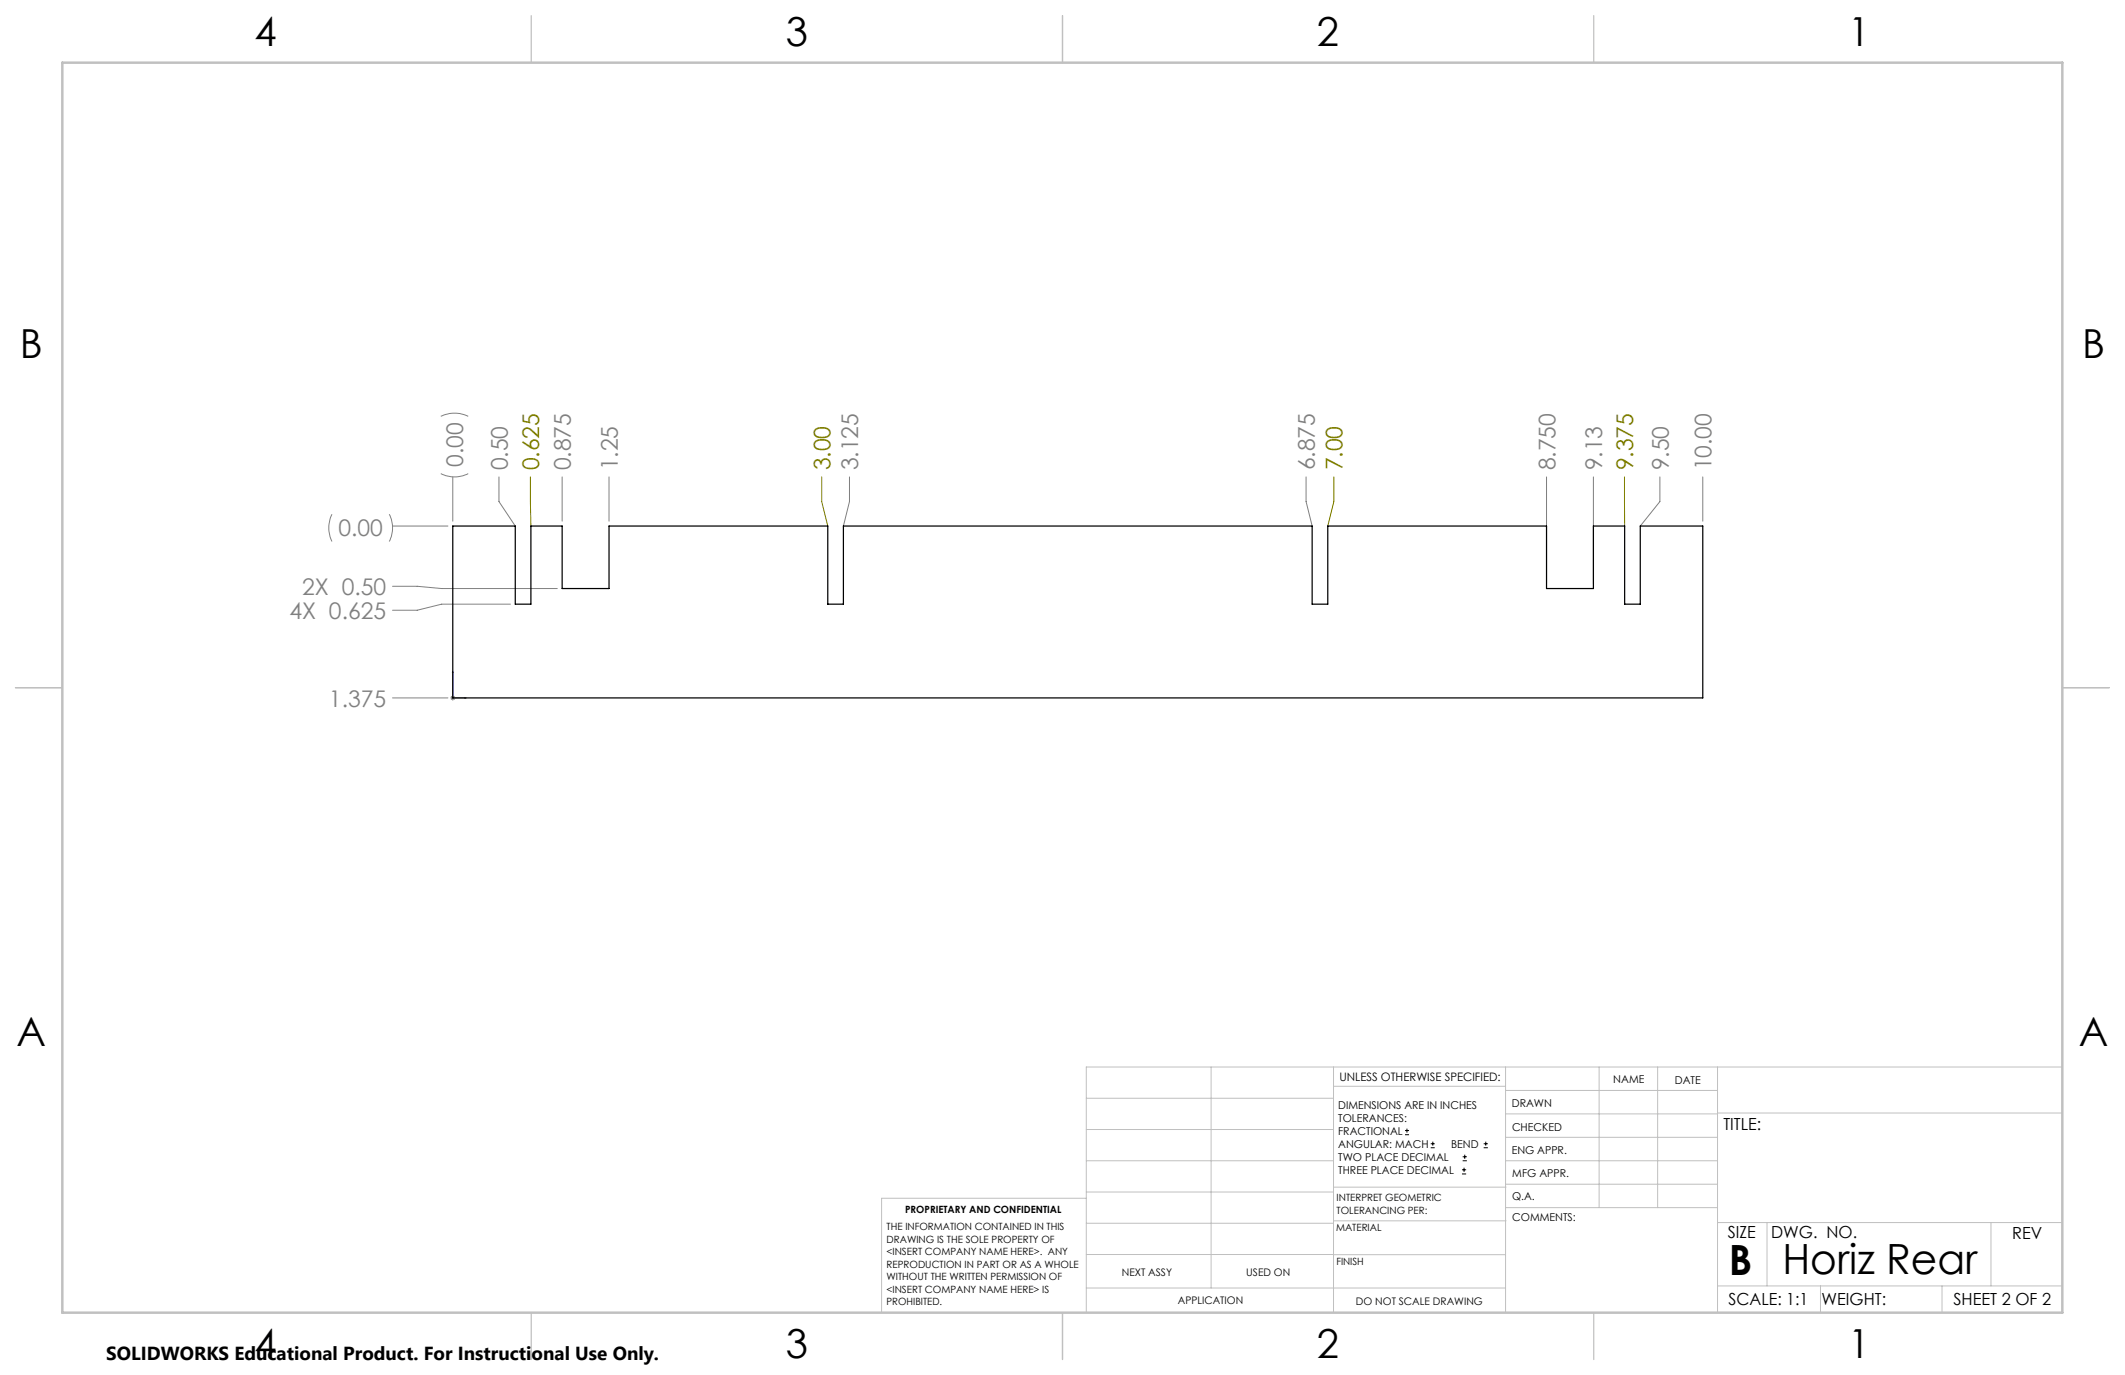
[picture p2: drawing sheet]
<svg xmlns="http://www.w3.org/2000/svg" width="432mm" height="279mm" viewBox="0 0 432 279" stroke-linecap="round" stroke-linejoin="round" font-family="sans-serif">
<g fill="none" stroke="#000" stroke-width=".2">
<path d="M285.5 230.6h.8M285.5 229.7h.8M285.9 229.3v.9M290.7 233.2h.8M290.7 232.4h.8M291.1 232v.8M297.1 238.5h.8M297.1 237.7h.8M297.2 235.9h.9M297.2 235.1h.9M297.5 237.3v.8M297.6 234.6v.9"/>
<path d="M301.5 233.2h.8M301.5 232.4h.8M301.9 232v.8"/>
</g>
<g fill="none" stroke="#808080" stroke-width=".2">
<path d="M89.6 96.2a6.1 6.1 0 0 0 5.5 0M89.6 84.6a6.4 6.4 0 0 1 5.5 0M92 96.9v9M101.4 96.9v5l3.3 5M114.2 96.9v9M123.8 96.9v9M172.6 96.9v5l-1.2 5M265.4 96.9v5l1.2 5M314.3 96.9v21.7M323.8 96.9v21.7M337.3 96.9v5l-4 5M346 96.9v9"/>
<path d="M67.5 104.5a6.4 6.4 0 0 0 0 5.5M79.1 104.5a6.1 6.1 0 0 1 0 5.5M79.8 106.9h11.2M79.8 119.1h5l4.9 .5h23.5M103.7 122.8h-14l-4.9 1.2h-5M79.8 141.8h11.2M91.5 141.8h1M91.7 141.5l.7 .7M92 141.3v1M92.4 141.5l-.7 .7"/>
</g>
<path d="M92 136.4v5.4h2.7M92 136.4l.1 .3h-.2zM94.4 141.7l.3 .1-.3 .1z" fill="none" stroke="#00f" stroke-width=".2"/>
<path d="M107.8 96.9l.1 10M167 96.9v5l1.2 5M271 96.9v5l-1.2 5M330.1 96.9v10" fill="none" stroke="#808000" stroke-width=".2"/>
<g fill="none" stroke="#c0c0c0" stroke-width=".2">
<path d="M246.1 216.8v44.9M271 216.8v49.9M305.9 216.8v49.9M324.9 216.8v28.6M336.8 216.8v28.6M349 216.8v49.9M419.1 216.8h-198.4v49.9M220.7 235.9h50.3M220.7 229.5h50.3M220.7 223.2h50.3M271 220.7h34.9M305.9 231.1h43.1"/>
<path d="M305.9 226.3h43.1M305.9 221.6h43.1M305.9 235.9h43.1M349 226.2h70.1M220.7 248.6h50.3M220.7 242.2h50.3M220.7 254.9h50.3M220.7 243.5h-41.6v23.2M271 255h34.9M271 248.1h35M271 241.2h35M305.9 240.6h43.1"/>
<path d="M306 245.4h43M349 248.4h70.1M359.1 248.4v12.9M404.6 248.4v12.9M220.7 261.7h85.2M349 261.3h70.1M369.9 261.3v5.4M394.6 261.3v5.4"/>
</g>
<path d="M108 3.2v9.5M215.9 3.2v9.5M323.8 3.2v9.5M3.1 139.7h9.6M419.1 139.7h9.5M108 266.7v9.6M215.9 266.7v9.6M323.8 266.7v9.6" fill="none" stroke="#c0c0c0" stroke-width=".25"/>
<path d="M12.7 12.7h406.4v254h-406.4z" fill="none" stroke="#c0c0c0" stroke-width=".5"/>
<path d="M94.4 141.7l.3 .1-.3 .1zM92 136.4l.1 .3h-.2z" fill="#00f"/>
<path d="M92 106.9h12.7v15.9h3.2v-15.9h6.3v12.7h9.6v-12.7h44.4v15.9h3.2v-15.9h95.2v15.9h3.2v-15.9h44.5v12.7h9.5v-12.7h6.3v15.9h3.2v-15.9h12.7v34.9h-254z" fill="none" stroke="#000" stroke-width=".25"/>
<g font-size="8.5">
<text x="351.3" y="259">B</text>
<text x="362.2" y="258.9">Horiz Rear</text>
</g>
<g font-size="8.1">
<text x="51.7" y="9.3">4</text>
<text x="159.7" y="9.3">3</text>
<text x="267.6" y="9.3">2</text>
<text x="375.6" y="9.3">1</text>
<text x="4" y="72.8">B</text>
<text x="423.1" y="72.8">B</text>
<text x="3.3" y="212.5">A</text>
<text x="422.4" y="212.5">A</text>
<text x="51.7" y="276">4</text>
<text x="159.7" y="276">3</text>
<text x="267.6" y="276">2</text>
<text x="375.6" y="276">1</text>
</g>
<g font-size="4.7" fill="#808080">
<text x="94.1" y="94.9" transform="rotate(-90 94.1 94.9)">0.00</text>
<text x="103.2" y="95.6" transform="rotate(-90 103.2 95.6)">0.50</text>
<text x="116" y="95.6" transform="rotate(-90 116 95.6)">0.875</text>
<text x="125.5" y="95.6" transform="rotate(-90 125.5 95.6)">1.25</text>
<text x="174.4" y="95.6" transform="rotate(-90 174.4 95.6)">3.125</text>
<text x="267.2" y="95.6" transform="rotate(-90 267.2 95.6)">6.875</text>
<text x="316" y="95.6" transform="rotate(-90 316 95.6)">8.750</text>
<text x="325.6" y="95.6" transform="rotate(-90 325.6 95.6)">9.13</text>
<text x="339.1" y="95.6" transform="rotate(-90 339.1 95.6)">9.50</text>
<text x="347.8" y="95.6" transform="rotate(-90 347.8 95.6)">10.00</text>
<text x="68.8" y="109">0.00</text>
<text x="58.8" y="125.7">4X 0.625</text>
<text x="61.4" y="120.9">2X 0.50</text>
<text x="66.9" y="143.6">1.375</text>
</g>
<g font-size="4.7" fill="#808000">
<text x="109.6" y="95.6" transform="rotate(-90 109.6 95.6)">0.625</text>
<text x="168.8" y="95.6" transform="rotate(-90 168.8 95.6)">3.00</text>
<text x="272.8" y="95.6" transform="rotate(-90 272.8 95.6)">7.00</text>
<text x="331.9" y="95.6" transform="rotate(-90 331.9 95.6)">9.375</text>
</g>
<text font-size="3.8" x="21.6" y="276.3">SOLIDWORKS Educational Product. For Instructional Use Only.</text>
<g font-size="3.4">
<text x="350.2" y="229.5">TITLE:</text>
<text x="351.1" y="251.6">SIZE</text>
<text x="359.9" y="251.6">DWG. NO.</text>
<text x="408.9" y="251.7">REV</text>
<text x="351.2" y="265.2">SCALE: 1:1</text>
<text x="370.1" y="265.3">WEIGHT:</text>
<text x="396.9" y="265.2">SHEET 2 OF 2</text>
</g>
<text font-size="2.4" x="272.2" y="219.7">UNLESS OTHERWISE SPECIFIED:</text>
<g font-size="2.2">
<text x="327.8" y="220.1">NAME</text>
<text x="340.3" y="220.2">DATE</text>
<text x="271.9" y="225.3">DIMENSIONS ARE IN INCHES</text>
<text x="271.9" y="227.9">TOLERANCES:</text>
<text x="307.2" y="224.9">DRAWN</text>
<text x="271.9" y="230.6">FRACTIONAL</text>
<text x="271.9" y="233.2">ANGULAR: MACH</text>
<text x="294.9" y="233.2">BEND</text>
<text x="307.3" y="229.8">CHECKED</text>
<text x="271.9" y="235.9">TWO PLACE DECIMAL</text>
<text x="271.9" y="238.5">THREE PLACE DECIMAL</text>
<text x="307.2" y="234.5">ENG APPR.</text>
<text x="307.3" y="239.2">MFG APPR.</text>
<text x="307.3" y="243.9">Q.A.</text>
<text x="307.3" y="248.1">COMMENTS:</text>
</g>
<g font-size="2.1">
<text x="227.9" y="259.2">NEXT ASSY</text>
<text x="253.3" y="259.2">USED ON</text>
<text x="239.3" y="265">APPLICATION</text>
<text x="275.5" y="265.1">DO NOT SCALE DRAWING</text>
</g>
<g font-size="2">
<text x="271.6" y="244.1">INTERPRET GEOMETRIC</text>
<text x="180.2" y="250">THE INFORMATION CONTAINED IN THIS</text>
<text x="183.9" y="246.4">PROPRIETARY AND CONFIDENTIAL</text>
<text x="271.5" y="250.2">MATERIAL</text>
<text x="271.6" y="246.6">TOLERANCING PER:</text>
<text x="180.2" y="252.5">DRAWING IS THE SOLE PROPERTY OF</text>
<text x="180.2" y="255.1">&lt;INSERT COMPANY NAME HERE&gt;. ANY</text>
<text x="180.2" y="257.6">REPRODUCTION IN PART OR AS A WHOLE</text>
<text x="271.5" y="257">FINISH</text>
<text x="180.2" y="260.1">WITHOUT THE WRITTEN PERMISSION OF</text>
<text x="180.2" y="262.6">&lt;INSERT COMPANY NAME HERE&gt; IS</text>
<text x="180.2" y="265.2">PROHIBITED.</text>
</g>
</svg>
